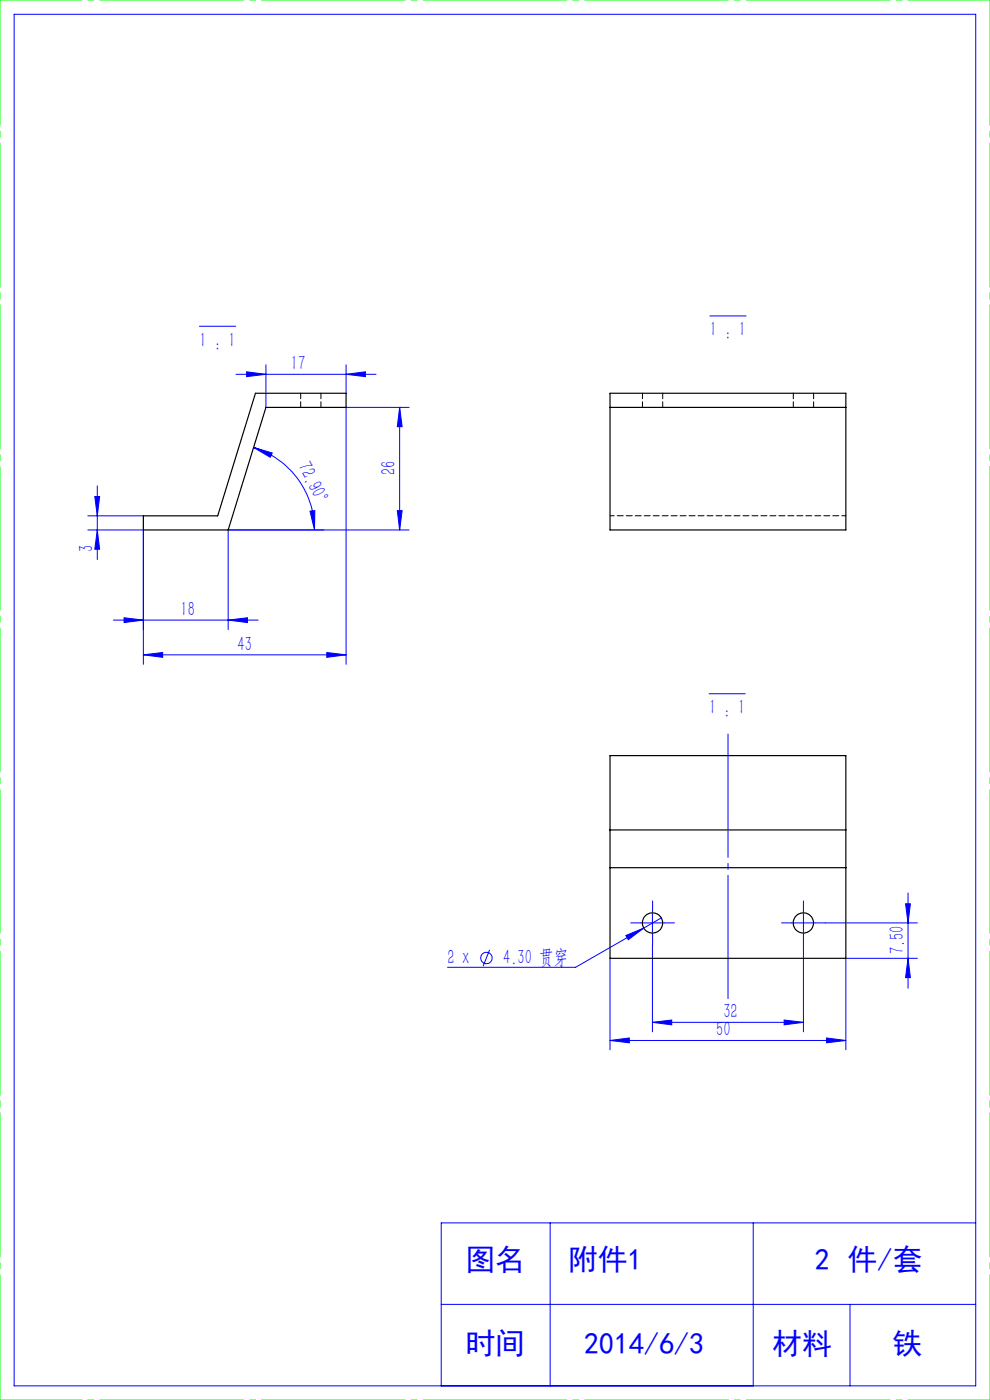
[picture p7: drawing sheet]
<svg xmlns="http://www.w3.org/2000/svg" width="210mm" height="297mm" viewBox="0 0 210 297" stroke-linecap="round" stroke-linejoin="round" font-family="sans-serif">
<g fill="none" stroke="#00f" stroke-width=".21">
<path d="M3 3h204v291h-204zM42.3 69.2h7.7M50.1 79.4h29.7M52.3 78.9l4.1 .5-4.1 .5zM56.4 77.4v9M73.4 79.4l4.1-.5v1zM73.4 77.4v6M150.6 67h7.7M53.8 94.9l3.9 1.2-.4 .9zM53.8 94.9a18.3 18.3 0 0 1 12.9 17.5M84.8 86.4l.5 4.1h-1zM84.8 86.4v26"/>
<path d="M86.8 86.4h-13.4v54.5M18.6 112.4h11.8v28.5M18.6 109.4h11.8M20.1 105.3h1l-.5 4.1zM20.6 103.1v15.6M20.6 112.4l.5 4.1h-1zM65.8 108.4l1-.1-.1 4.1zM84.3 108.3h1l-.5 4.1zM86.8 112.4h-38.4v21.2M24.1 131.5h30.7M26.3 131.1l4.1 .4-4.1 .6zM30.4 138.9l4.1-.5v1z"/>
<path d="M30.4 138.9h43M48.4 131.5l4.1-.4v1zM69.3 138.4l4.1 .5-4.1 .5zM150.4 147.2h7.7M132.8 198.5l3.8-1.6-3.3 2.5zM135.9 195.8h5M136.6 196.9l-14.5 8.3h-27.2M138.4 193.3v5M140.3 194.7l-3.7 2.2M167.9 195.8h5M170.4 193.3v5M175 195.8h19.6"/>
<path d="M192.1 191.7h1l-.5 4.1zM192.6 189.4v20.3M103.9 201.5l-1.4 3.5M129.4 203.3v19.4M138.4 216.9l4.1-.5v1zM138.4 200.4v18.5M138.4 216.9h32M166.3 216.4l4.1 .5-4.1 .5zM170.4 200.4v18.5M192.6 203.3l.5 4.1h-1zM194.6 203.3h-15.2v19.4M129.4 220.7l4.1-.5v1z"/>
<path d="M129.4 220.7h50M175.3 220.2l4.1 .5-4.1 .5zM116.7 259.4v34.6M159.8 259.4v34.6M207 259.4h-113.4v34.6M93.6 276.7h113.4M180.3 276.7v17.3"/>
<circle cx="103.2" cy="203.2" r="1.21"/>
</g>
<path d="M135.9 195.8h-2.1M138.4 193.3v-2.2M138.4 198.3v2.1M140.9 195.8h2.2M167.9 195.8h-2.1M170.4 193.3v-2.2M170.4 198.3v2.1M172.9 195.8h2.2" fill="none" stroke="#00f" stroke-width=".21" stroke-dasharray="30.5 1.3 1.3 1.3"/>
<path d="M154.4 155.7v56.2" fill="none" stroke="#00f" stroke-width=".21" stroke-dasharray="30.5 1.3 1.3 1.3" stroke-dashoffset="4.3"/>
<path d="M0 0h210M0 297h210" fill="none" stroke="#0f0" stroke-width=".21" stroke-dasharray="30.5 1.3 1.3 1.3" stroke-dashoffset="13.1"/>
<path d="M210 0v297M0 297v-297" fill="none" stroke="#0f0" stroke-width=".21" stroke-dasharray="30.5 1.3 1.3 1.3" stroke-dashoffset="3.9"/>
<g fill="#00f">
<path d="M65.8 108.4l1-.1-.1 4.1zM53.8 94.9l3.9 1.2-.4 .9z"/>
<path d="M132.8 198.5l.5 .9 3.3-2.5zM138.4 216.9l4.1-.5v1zM166.3 216.4l4.1 .5-4.1 .5zM30.4 138.9l4.1-.5v1zM69.3 138.4l4.1 .5-4.1 .5zM26.3 131.1l4.1 .4-4.1 .6zM48.4 131.5l4.1-.4v1zM52.3 78.9l4.1 .5-4.1 .5zM73.4 79.4l4.1-.5v1z"/>
<path d="M129.4 220.7l4.1-.5v1zM175.3 220.2l4.1 .5-4.1 .5z"/>
<path d="M20.6 112.4l.5 4.1h-1zM20.1 105.3h1l-.5 4.1z"/>
<path d="M192.6 203.3l.5 4.1h-1zM192.1 191.7h1l-.5 4.1z"/>
<path d="M84.8 86.4l.5 4.1h-1zM84.3 108.3h1l-.5 4.1z"/>
</g>
<g fill="none" stroke="#000" stroke-width=".25">
<path d="M54.2 83.4h19.2v3h-17l-8 26h-18v-3h15.8zM129.4 83.4h50v29h-50zM129.4 86.4h50M129.4 160.3h50v43h-50zM129.4 176.1h50M129.4 184.1h50"/>
<circle cx="138.4" cy="195.8" r="2.15"/>
<circle cx="170.4" cy="195.8" r="2.15"/>
</g>
<path d="M129.4 109.4h50" fill="none" stroke="#000" stroke-width=".21" stroke-dasharray="1.3 .6" stroke-dashoffset=".4"/>
<path d="M63.8 83.4v3M68.1 86.4v-3M136.3 83.4v3M140.6 86.4v-3M168.3 83.4v3M172.6 86.4v-3" fill="none" stroke="#000" stroke-width=".21" stroke-dasharray="1.3 .6" stroke-dashoffset=".1"/>
<g font-size="6.3" fill="#00f">
<text x="98.7" y="269.5">图名</text>
<text x="120.4" y="269.5">附件1</text>
<text x="172.8" y="269.5">2 件/套</text>
<text x="98.7" y="287.3">时间</text>
<text x="123.9" y="287.3">2014/6/3</text>
<text x="163.8" y="287.3">材料</text>
<text x="189.3" y="287.3">铁</text>
</g>
<g font-size="4.4" fill="#00f">
<text x="150.6" y="71.4">1 : 1</text>
<text x="42.3" y="73.5">1 : 1</text>
<text x="61.7" y="78.5">17</text>
<text x="63.1" y="98.9" transform="rotate(63 63.1 98.9)">72.90°</text>
<text x="83.9" y="100.8" transform="rotate(-90 83.9 100.8)">26</text>
<text x="19.8" y="117.1" transform="rotate(-90 19.8 117.1)">3</text>
<text x="38.3" y="130.7">18</text>
<text x="50.4" y="138">43</text>
<text x="150.4" y="151.5">1 : 1</text>
<text x="191.8" y="202.5" transform="rotate(-90 191.8 202.5)">7.50</text>
<text x="95" y="204.5">2 x</text>
<text x="106.7" y="204.5">4.30 贯穿</text>
<text x="153.4" y="216">32</text>
<text x="151.9" y="219.8">50</text>
</g>
</svg>
